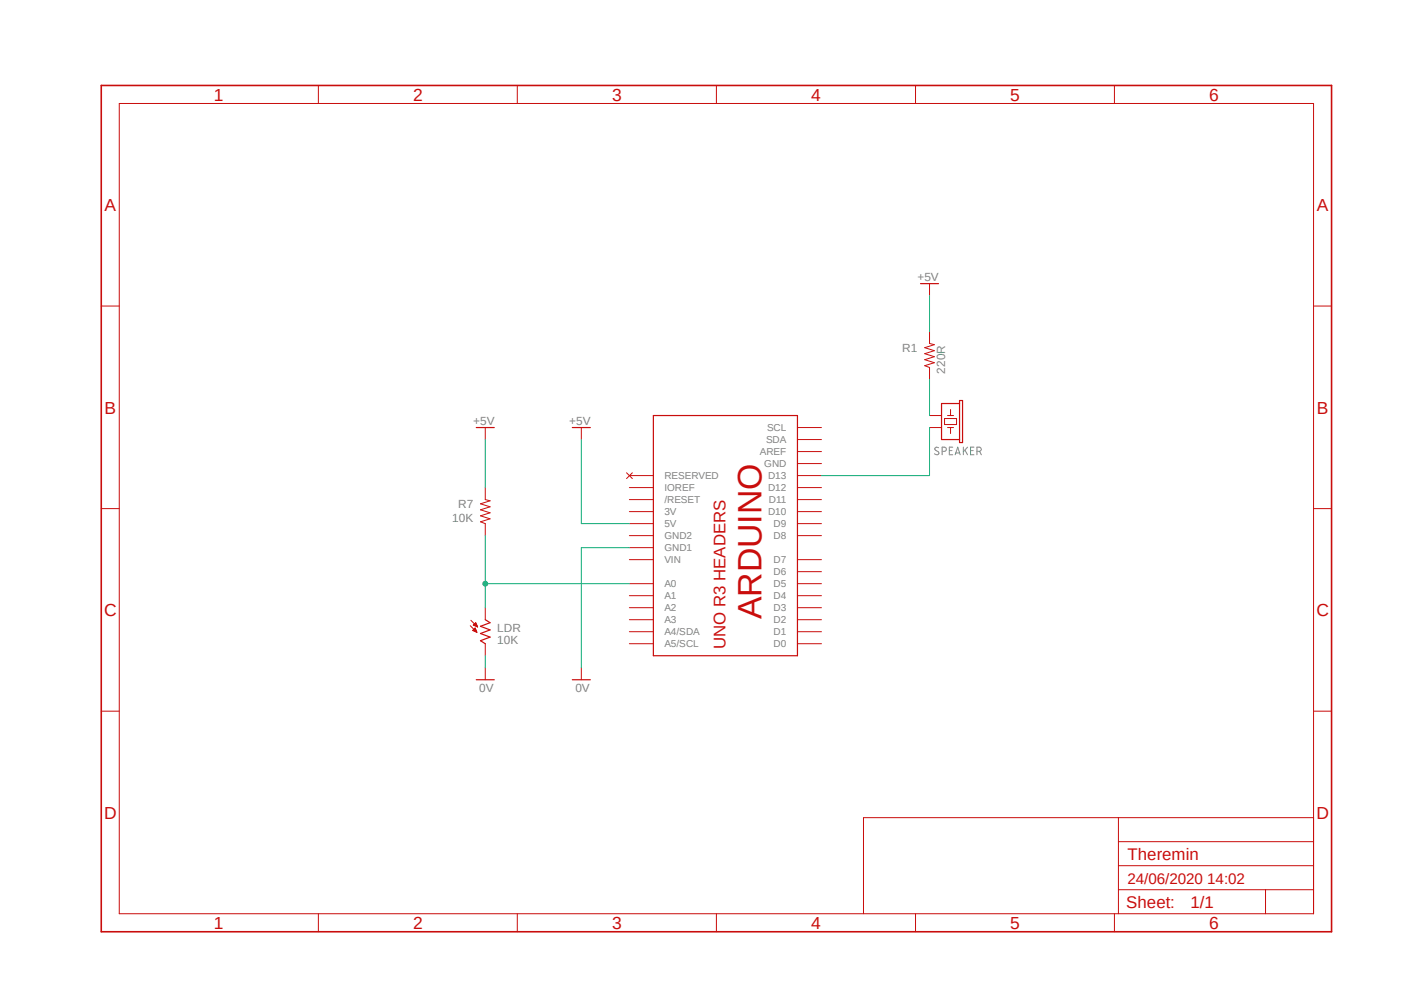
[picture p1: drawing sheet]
<svg xmlns="http://www.w3.org/2000/svg" width="297mm" height="210mm" viewBox="0 0 297 210" stroke-linecap="round" stroke-linejoin="round" font-family="sans-serif">
<path d="M20.9 17.7l261.2 179.9M282.1 17.7l-261.2 179.9" fill="none" stroke="#fff" stroke-width=".21"/>
<g fill="none" stroke="#808080" stroke-width=".21">
<path d="M198.5 94.7l-.2-.1a.37 .37 0 0 0-.5 .1 .37 .37 0 0 0 .2 .5l.6 .5v.3a.6 .6 0 0 1-.9 0M199.3 95.5h.4a.45 .45 0 0 0 .5-.5 .45 .45 0 0 0-.5-.4h-.4v1.6M200.8 95.3h.6M201.5 94.6h-.7v1.6h.7M202.1 96.2l.5-1.6 .5 1.6M202.2 95.8h.8M203.8 94.6v1.6M204.1 95.2l.6 1M204.7 94.6l-.9 .9M205.3 95.3h.6M206 94.6h-.7v1.6h.7M206.7 95.5h.4a.45 .45 0 0 0 .5-.4 .45 .45 0 0 0-.3-.5h-.6v1.6"/>
<path d="M207.2 95.5l.4 .7"/>
</g>
<g fill="none" stroke="#c90d0c" stroke-width=".21">
<path d="M67.4 18.1v3.8M109.4 18.1v3.8M151.6 18.1v3.8M193.7 18.1v3.8M235.8 18.1v3.8M25.2 21.9h252.7v171.4h-252.7zM196.6 60v2.5M21.4 64.7h3.8M196.6 70.1v2.5l1.1 .3-2.1 .6 2.1 .7-2.1 .6 2.1 .6-2.1 .7 2.1 .6-2.1 .6 1 .4v2.6M277.9 64.7h3.8M102.7 90.4v2.6M123 90.4v2.6"/>
<path d="M132.5 100l1.3 1.2M133.8 100l-1.3 1.2M168.7 95.5h5.1M168.7 98h5.1M168.7 90.4h5.1M168.7 93h5.1M196.6 90.4h2.6M196.6 87.9h2.6M199.8 88.5h2.6v1.3h-2.6zM200.4 90.4h1.3M200.4 87.9h1.3M201.1 86.6v1.3"/>
<path d="M201.1 90.4v1.3M21.4 107.6h3.8M102.7 103.1v2.6l1 .2-2.1 .7 2.1 .6-2.1 .6 2.1 .7-2.1 .6 2.1 .6-2.1 .7 1.1 .3v2.6M133.1 105.7h5.1M133.1 108.2h5.1M133.1 110.7h5.1M133.1 118.4h5.1M133.1 113.3h5.1M133.1 103.1h5.1M133.1 100.6h5.1M133.1 115.8h5.1M168.7 105.7h5.1"/>
<path d="M168.7 108.2h5.1M168.7 110.7h5.1M168.7 118.4h5.1M168.7 113.3h5.1M168.7 103.1h5.1M168.7 100.6h5.1M277.9 107.6h3.8M99.5 132.3l1.4 1.4M99.6 131.2l1.4 1.4M100.1 133.3h.7M100.1 133.3h.6M100.1 132.2l.5-.5 .4 .9z"/>
<path d="M100.2 133.2h.5M100.2 132.2h.7M100.2 132.1h.6M100.2 133.1h.4M100.3 133.4h.5M100.3 132h.5M100.3 133h.3M100.4 132.3h.5M100.4 132h.4M100.5 131.9h.2M100.5 132.8l-.5 .5 .9 .4M100.5 132.8l.4 .9"/>
<path d="M100.5 133.6h.3M100.5 132.8l-.1 .1M100.6 132.4h.3M100.6 131.8h.1M100.7 133.6h.1M100.8 132.5h.2M101 132.5v.1M102.7 128.5v2.6M102.7 136.1v2.6M133.1 123.4h5.1M133.1 126h5.1M133.1 128.5h5.1"/>
<path d="M133.1 131.1h5.1M133.1 133.6h5.1M133.1 136.1h5.1M168.7 123.4h5.1M168.7 126h5.1M168.7 128.5h5.1M168.7 131.1h5.1M168.7 133.6h5.1M168.7 136.1h5.1M168.7 120.9h5.1M21.4 150.4h3.8M102.7 141.2v2.6"/>
<path d="M123 141.2v2.6M277.9 150.4h3.8M236.6 172.9v20.4M236.6 178h41.3M277.9 172.9h-95.2v20.4M67.4 193.3v3.8M109.4 193.3v3.8M151.6 193.3v3.8M193.7 193.3v3.8M235.8 193.3v3.8M236.6 188.2h41.3M236.6 183.1h41.3"/>
<path d="M267.7 188.2v5.1"/>
</g>
<path d="M21.4 18.1h260.3v179h-260.3z" fill="none" stroke="#c90d0c" stroke-width=".34"/>
<path d="M194.7 60h3.8M100.8 90.4h3.8M121.1 90.4h3.8M138.2 87.9h30.5v50.8h-30.5zM203 85.3h-3.8v7.7h3.8M203 84.7h.6v8.9h-.6zM102.7 131.1l1 .6-2.1 .8 2.1 .7-2.1 .8 2.1 .7-2.1 .8 1.1 .6M100.8 143.8h3.8M121.1 143.8h3.8" fill="none" stroke="#c90d0c" stroke-width=".25"/>
<path d="M196.6 62.5v7.6M102.7 93v10.1M123 93v17.7h10.1M102.7 113.3v15.2M133.1 115.8h-10.1v25.4M102.7 138.7v2.5M102.7 123.4h30.4" fill="none" stroke="#0dab76" stroke-width=".21"/>
<circle cx="102.7" cy="123.4" r=".51" fill="#0dab76"/>
<g fill="none" stroke="#0dab76" stroke-width=".21">
<path d="M196.6 80.3v7.6M196.6 90.4v10.2h-22.8"/>
<circle cx="102.7" cy="123.4" r=".51"/>
</g>
<text font-size="7.2" fill="#c90d0c" x="161.1" y="131" transform="rotate(-90 161.1 131)">ARDUINO</text>
<g font-size="3.7" fill="#c90d0c">
<text x="45.3" y="21.3">1</text>
<text x="87.4" y="21.3">2</text>
<text x="129.5" y="21.3">3</text>
<text x="171.6" y="21.3">4</text>
<text x="213.7" y="21.3">5</text>
<text x="255.8" y="21.3">6</text>
<text x="22.1" y="44.6">A</text>
<text x="278.6" y="44.6">A</text>
<text x="22.1" y="87.5">B</text>
<text x="278.6" y="87.5">B</text>
<text x="22" y="130.3">C</text>
<text x="278.5" y="130.3">C</text>
<text x="22" y="173.1">D</text>
<text x="278.5" y="173.1">D</text>
<text x="45.3" y="196.5">1</text>
<text x="87.4" y="196.5">2</text>
<text x="129.5" y="196.5">3</text>
<text x="171.6" y="196.5">4</text>
<text x="213.7" y="196.5">5</text>
<text x="255.8" y="196.5">6</text>
</g>
<g font-size="3.6" fill="#c90d0c">
<text x="153.5" y="137.3" transform="rotate(-90 153.5 137.3)">UNO R3 HEADERS</text>
<text x="238.5" y="181.8">Theremin</text>
<text x="251.8" y="192">1/1</text>
<text x="238.3" y="192.1">Sheet:</text>
</g>
<text font-size="3.2" fill="#c90d0c" x="238.5" y="186.9">24/06/2020 14:02</text>
<g font-size="2.5" fill="#808080">
<text x="194.1" y="59.4">+5V</text>
<text x="190.9" y="74.4">R1</text>
<text x="199.9" y="79" transform="rotate(-90 199.9 79)">220R</text>
<text x="100.1" y="89.8">+5V</text>
<text x="120.4" y="89.8">+5V</text>
<text x="96.9" y="107.4">R7</text>
<text x="95.7" y="110.5">10K</text>
<text x="105.2" y="136.1">10K</text>
<text x="105.2" y="133.6">LDR</text>
<text x="101.4" y="146.3">0V</text>
<text x="121.7" y="146.3">0V</text>
</g>
<g font-size="2.1" fill="#808080">
<text x="162.1" y="93.7">SDA</text>
<text x="162.3" y="91.2">SCL</text>
<text x="140.5" y="101.3">RESERVED</text>
<text x="160.7" y="96.3">AREF</text>
<text x="161.7" y="98.8">GND</text>
<text x="162.5" y="101.3">D13</text>
<text x="140.5" y="106.4">/RESET</text>
<text x="140.5" y="103.9">IOREF</text>
<text x="162.5" y="103.9">D12</text>
<text x="162.6" y="106.4">D11</text>
<text x="140.5" y="109">3V</text>
<text x="140.5" y="111.5">5V</text>
<text x="162.5" y="109">D10</text>
<text x="163.7" y="111.5">D9</text>
<text x="140.5" y="116.6">GND1</text>
<text x="140.5" y="114">GND2</text>
<text x="140.5" y="119.1">VIN</text>
<text x="163.7" y="119.1">D7</text>
<text x="163.7" y="114">D8</text>
<text x="140.5" y="124.2">A0</text>
<text x="163.7" y="124.2">D5</text>
<text x="163.7" y="121.7">D6</text>
<text x="140.5" y="126.7">A1</text>
<text x="140.5" y="129.3">A2</text>
<text x="140.5" y="131.8">A3</text>
<text x="163.7" y="131.8">D2</text>
<text x="163.7" y="129.3">D3</text>
<text x="163.7" y="126.7">D4</text>
<text x="140.5" y="134.4">A4/SDA</text>
<text x="140.5" y="136.9">A5/SCL</text>
<text x="163.7" y="136.9">D0</text>
<text x="163.7" y="134.4">D1</text>
</g>
</svg>
